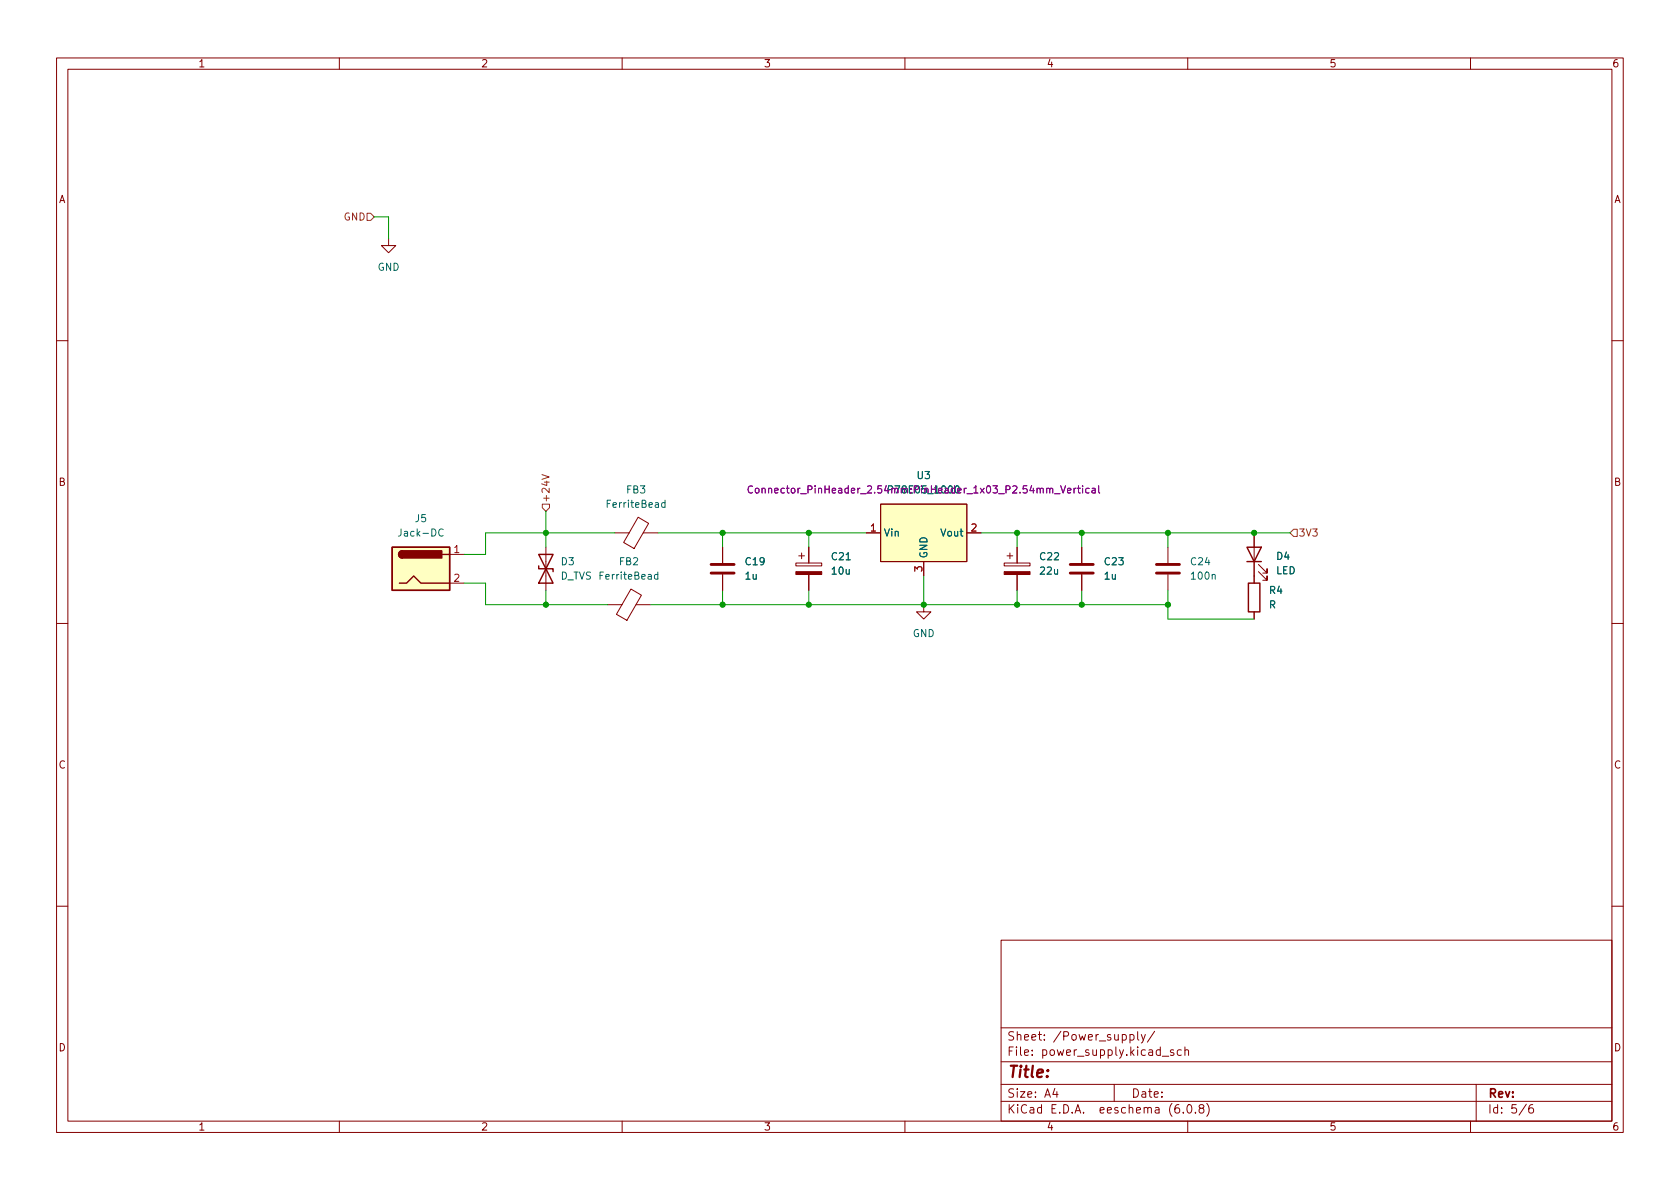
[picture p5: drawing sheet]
<svg xmlns="http://www.w3.org/2000/svg" width="297mm" height="210mm" viewBox="0 0 297 210" stroke-linecap="round" stroke-linejoin="round" font-family="sans-serif">
<g fill="none" stroke="#840000" stroke-width=".18">
<path d="M10 10.2h277v190.1h-277zM12 12.2h273v186.1h-273zM60 10.2v2M110 10.2v2M160 10.2v2M210 10.2v2M260 10.2v2M68.7 42.2v1.2h1.3l-1.3 1.3-1.3-1.3h1.3M10 60.2h2M285 60.2h2M79.5 98h2.5M96.5 96.8v7.6"/>
<path d="M108.7 94.2h2.6M112.8 91.5l1.9 1.1-2.6 4.4-1.8-1.1zM113.7 94.2h2.6M127.8 96.8v2.8M140.7 99.6h4.6v.5h-4.6zM141.2 98.3h1M141.7 97.8v1M143 96.8v2.8M153.2 94.2h2.5M155.7 89.1h15.2v10.2h-15.2zM163.3 99.3v2.5M170.9 94.2h2.6"/>
<path d="M177.5 99.6h4.6v.5h-4.6zM178.1 98.3h1M178.6 97.8v1M179.8 96.8v2.8M191.3 96.8v2.8M206.5 96.8v2.8M221.7 94.2v8.9M222.5 99.8l1.5 1.5v-.7v.7h-.7M10 110.2h2M79.5 103.1h2.5M107.4 106.9h2.6M111.6 104.2l1.8 1.1-2.6 4.4-1.8-1.1z"/>
<path d="M112.5 106.9h2.6M127.8 101.6v2.8M143 101.6v2.8M163.3 106.9v1.3h1.3l-1.3 1.3-1.2-1.3h1.2M179.8 101.6v2.8M191.3 101.6v2.8M206.5 101.6v2.8M221.7 108.2v1.3M222.5 101.1l1.5 1.5v-.8v.8h-.7M285 110.2h2M10 160.2h2M177 166.3h108v32h-108z"/>
<path d="M285 160.2h2M60 198.3v2M110 198.3v2M160 198.3v2M177 194.8h108M177 191.8h108M177 187.8h108M177 181.8h108M186.5 192.5l-.4 1h1M186.9 193v1M197 191.8v3M199.8 183l.4-.1 .3 .3v.4l-.1 .3h-.6"/>
<path d="M199.8 182.9v1.5M201.1 182.4v1.3l.3 .2M201.8 182.9l.3 1M202.5 182.9l-.5 1.4-.2 .1M204.1 182.4l-1.2 1.9M205.5 186.8h1.1M207.5 185.7l-.4-.1-.2 .2 .1 .3 .5 .1v.4h-.6M208.4 195.3a.59 .59 0 0 0-.7 .7v.5l.2 .3h.4l.2-.1 .1-.5-.2-.2-.4-.1-.3 .3M208.9 185.7l-.5-.1-.3 .3v.4l.2 .3h.6M209.2 196.7v.1M209.5 185.8l.2-.2 .4 .1v.9M209.5 185.1v1.5"/>
<path d="M210 198.3v2M210.1 195.4l.1-.1a.81 .81 0 0 1 .6 .7 .81 .81 0 0 1-.3 .8h-.1a.81 .81 0 0 1-.6-.6 .81 .81 0 0 1 .3-.8zM211.4 196.7v.1M212.3 196l-.3-.3 .1-.2 .2-.2 .4 .1 .2 .2-.1 .2-.7 .2-.1 .3 .1 .4 .2 .1h.3l.3-.3v-.2l-.3-.3M213.4 195.1a1.72 1.72 0 0 1 0 2.3M260 198.3v2M261 191.8v6.5M269.9 195.3l-1.3 1.9M271 195.3a.6 .6 0 0 0-.7 .7v.5l.1 .3h.5l.2-.1 .1-.5-.2-.2-.4-.1-.3 .3"/>
</g>
<path d="M125.7 99.8h4.1M189.2 99.8h4.1M204.5 99.8h4M125.7 101.3h4.1M189.2 101.3h4.1M204.5 101.3h4" fill="none" stroke="#840000" stroke-width=".51"/>
<path d="M69.3 96.8h10.2v7.6h-10.2zM71.1 97.4a.64 .64 0 0 0-.6 .6 .64 .64 0 0 0 .6 .7M78.2 98h1.3M95.2 98h2.6l-2.6 5.1h2.6zM220.5 96.8h2.5l-1.3 2.5zM220.5 99.3h2.5M70.6 103.1h1.3l1.3-1.3 1.2 1.3h5.1M95.2 100.1v.5h2.6v.5M220.7 103.1h2.1v5.1h-2.1z" fill="none" stroke="#840000" stroke-width=".25"/>
<g fill="#ffffc2" stroke="#ffffc2" stroke-width=".18">
<path d="M155.7 89.1h15.2v10.2h-15.2z"/>
<path d="M69.3 96.8h10.2v7.6h-10.2z"/>
</g>
<path d="M133.1 86a.6 .6 0 0 0-.9 .5 .6 .6 0 0 0 .6 .7l.3-.1M133.6 86.5l.2-.2 .3 .2 .1 .4-.1 .2-.3 .1-.2-.1zM189.9 86.3v.9M190.3 86.3l-.4 .3M190.5 86.3h.5M190.7 85.9v1.1l.3 .2M191.4 85.9v.1M191.4 86.3v.9M192.6 86.4l-.4-.1-.2 .3 .1 .5h.5M193.1 86.4h.5l.1 .8M193.7 86.6l-.5 .1-.2 .2 .2 .3 .5-.1M194.3 85.9v1.1l.1 .2" fill="none" stroke="#840084" stroke-width=".18"/>
<g fill="#840000" stroke="#840000" stroke-width=".18">
<path d="M140.7 101.1h4.6v.5h-4.6z"/>
<path d="M177.5 101.1h4.6v.5h-4.6z"/>
</g>
<path d="M78.4 93.7a.6 .6 0 0 0-.9 .4 .6 .6 0 0 0 .6 .7l.3-.1M117.6 88.9h-.4l-.2 .2 .1 .6h.5M117.6 88.5v1.2M116.3 101.6h-.4l-.2 .2 .1 .6h.5M116.3 101.2v1.2" fill="none" stroke="#006464" stroke-width=".18"/>
<g fill="#840000" stroke="#840000" stroke-width=".25">
<path d="M70.7 97.6l.4-.2v1.3a.64 .64 0 0 1-.6-.4 .64 .64 0 0 1 .2-.7z"/>
<path d="M71.1 97.4h7v1.3h-7z"/>
</g>
<path d="M64.9 37.7h.6l.7 .6-.7 .7h-.6zM95.8 83.9l1.3 .4-1.3 .5M95.9 89.1h1.3v.7l-.7 .6-.6-.6zM228.7 93.6h.7v1.3h-.7l-.6-.7z" fill="none" stroke="#725600" stroke-width=".18"/>
<g fill="none" stroke="#009600" stroke-width=".18">
<path d="M66.2 38.3h2.5v3.9M96.5 90.4v6.4M108.7 94.2h-22.8v3.8h-3.9M116.3 94.2h36.9M127.8 94.2v2.6M143 94.2v2.6M173.5 94.2h54.6M179.8 94.2v2.6M191.3 94.2v2.6M206.5 94.2v2.6M82 103.1h3.9v3.8h21.5M96.5 104.4v2.5"/>
<path d="M115.1 106.9h91.4M127.8 104.4v2.5M143 104.4v2.5M163.3 101.8v5.1M179.8 104.4v2.5M191.3 104.4v2.5M206.5 104.4v5.1h15.2"/>
</g>
<g fill="#009600" stroke="#009600" stroke-width=".18">
<circle cx="179.8" cy="106.9" r=".46"/>
<circle cx="179.8" cy="94.2" r=".46"/>
<circle cx="191.3" cy="106.9" r=".46"/>
<circle cx="206.5" cy="106.9" r=".46"/>
<circle cx="191.3" cy="94.2" r=".46"/>
<circle cx="163.3" cy="106.9" r=".46"/>
<circle cx="143" cy="94.2" r=".46"/>
<circle cx="206.5" cy="94.2" r=".46"/>
<circle cx="221.7" cy="94.2" r=".46"/>
<circle cx="127.8" cy="106.9" r=".46"/>
<circle cx="143" cy="106.9" r=".46"/>
<circle cx="127.8" cy="94.2" r=".46"/>
<circle cx="96.5" cy="94.2" r=".46"/>
<circle cx="96.5" cy="106.9" r=".46"/>
</g>
<text font-size="2.8" fill="#840000" x="178" y="190.6">Title:</text>
<g font-size="2.1" fill="#840000">
<text x="178" y="184">Sheet: /Power_supply/</text>
<text x="178" y="186.7">File: power_supply.kicad_sch</text>
<text x="178" y="196.9">KiCad E.D.A. eeschema (6.0.8)</text>
<text x="178" y="194.1">Size: A4</text>
<text x="200" y="194.1">Date:</text>
<text x="263" y="194.1">Rev:</text>
<text x="263" y="196.9">Id: 5/6</text>
</g>
<g font-size="1.8" fill="#840000">
<text x="35" y="11.9">1</text>
<text x="85" y="11.9">2</text>
<text x="135" y="11.9">3</text>
<text x="185" y="11.9">4</text>
<text x="235" y="11.9">5</text>
<text x="285" y="11.9">6</text>
<text x="10.3" y="35.9">A</text>
<text x="285.3" y="35.9">A</text>
<text x="10.3" y="85.9">B</text>
<text x="285.3" y="85.9">B</text>
<text x="10.3" y="135.9">C</text>
<text x="285.3" y="135.9">C</text>
<text x="10.3" y="185.9">D</text>
<text x="285.3" y="185.9">D</text>
<text x="35" y="199.9">1</text>
<text x="85" y="199.9">2</text>
<text x="135" y="199.9">3</text>
<text x="185" y="199.9">4</text>
<text x="235" y="199.9">5</text>
<text x="285" y="199.9">6</text>
</g>
<g font-size="1.8" fill="#725600">
<text x="60.8" y="39">GND</text>
<text x="97.2" y="89" transform="rotate(-90 97.2 89)">+24V</text>
<text x="229.6" y="94.9">3V3</text>
</g>
<g font-size="1.8" fill="#006464">
<text x="66.7" y="47.9">GND</text>
<text x="107.6" y="89.8">FerriteBead</text>
<text x="110.8" y="87.2">FB3</text>
<text x="162.2" y="84.7">U3</text>
<text x="70.9" y="94.9">Jack-DC</text>
<text x="73.4" y="92.3">J5</text>
<text x="156.2" y="94.9">Vin</text>
<text x="166.5" y="94.9">Vout</text>
<text x="99.2" y="99.9">D3</text>
<text x="109.5" y="99.9">FB2</text>
<text x="131.9" y="99.9">C19</text>
<text x="147.1" y="99.1">C21</text>
<text x="147.2" y="101.6">10u</text>
<text x="164" y="98.8" transform="rotate(-90 164 98.8)">GND</text>
<text x="183.9" y="99.1">C22</text>
<text x="184" y="101.6">22u</text>
<text x="195.4" y="99.9">C23</text>
<text x="210.6" y="99.9">C24</text>
<text x="225.6" y="101.5">LED</text>
<text x="225.7" y="99">D4</text>
<text x="99" y="102.5">D_TVS</text>
<text x="106.3" y="102.5">FerriteBead</text>
<text x="131.8" y="102.5">1u</text>
<text x="195.3" y="102.5">1u</text>
<text x="210.8" y="102.5">100n</text>
<text x="224.4" y="107.6">R</text>
<text x="224.5" y="105">R4</text>
<text x="161.4" y="112.6">GND</text>
</g>
<g font-size="1.8" fill="#840084">
<text x="135.1" y="87.2">Connector_PinHeader_2.54mm:PinHeader_1x03_P2.54mm_Vertical</text>
<text x="157.7" y="87.2">P78E05_1000</text>
</g>
<g font-size="1.8" fill="#a90000">
<text x="153.9" y="94">1</text>
<text x="171.7" y="94">2</text>
<text x="80.3" y="97.8">1</text>
<text x="163.1" y="101.1" transform="rotate(-90 163.1 101.1)">3</text>
<text x="80.3" y="102.9">2</text>
</g>
</svg>
